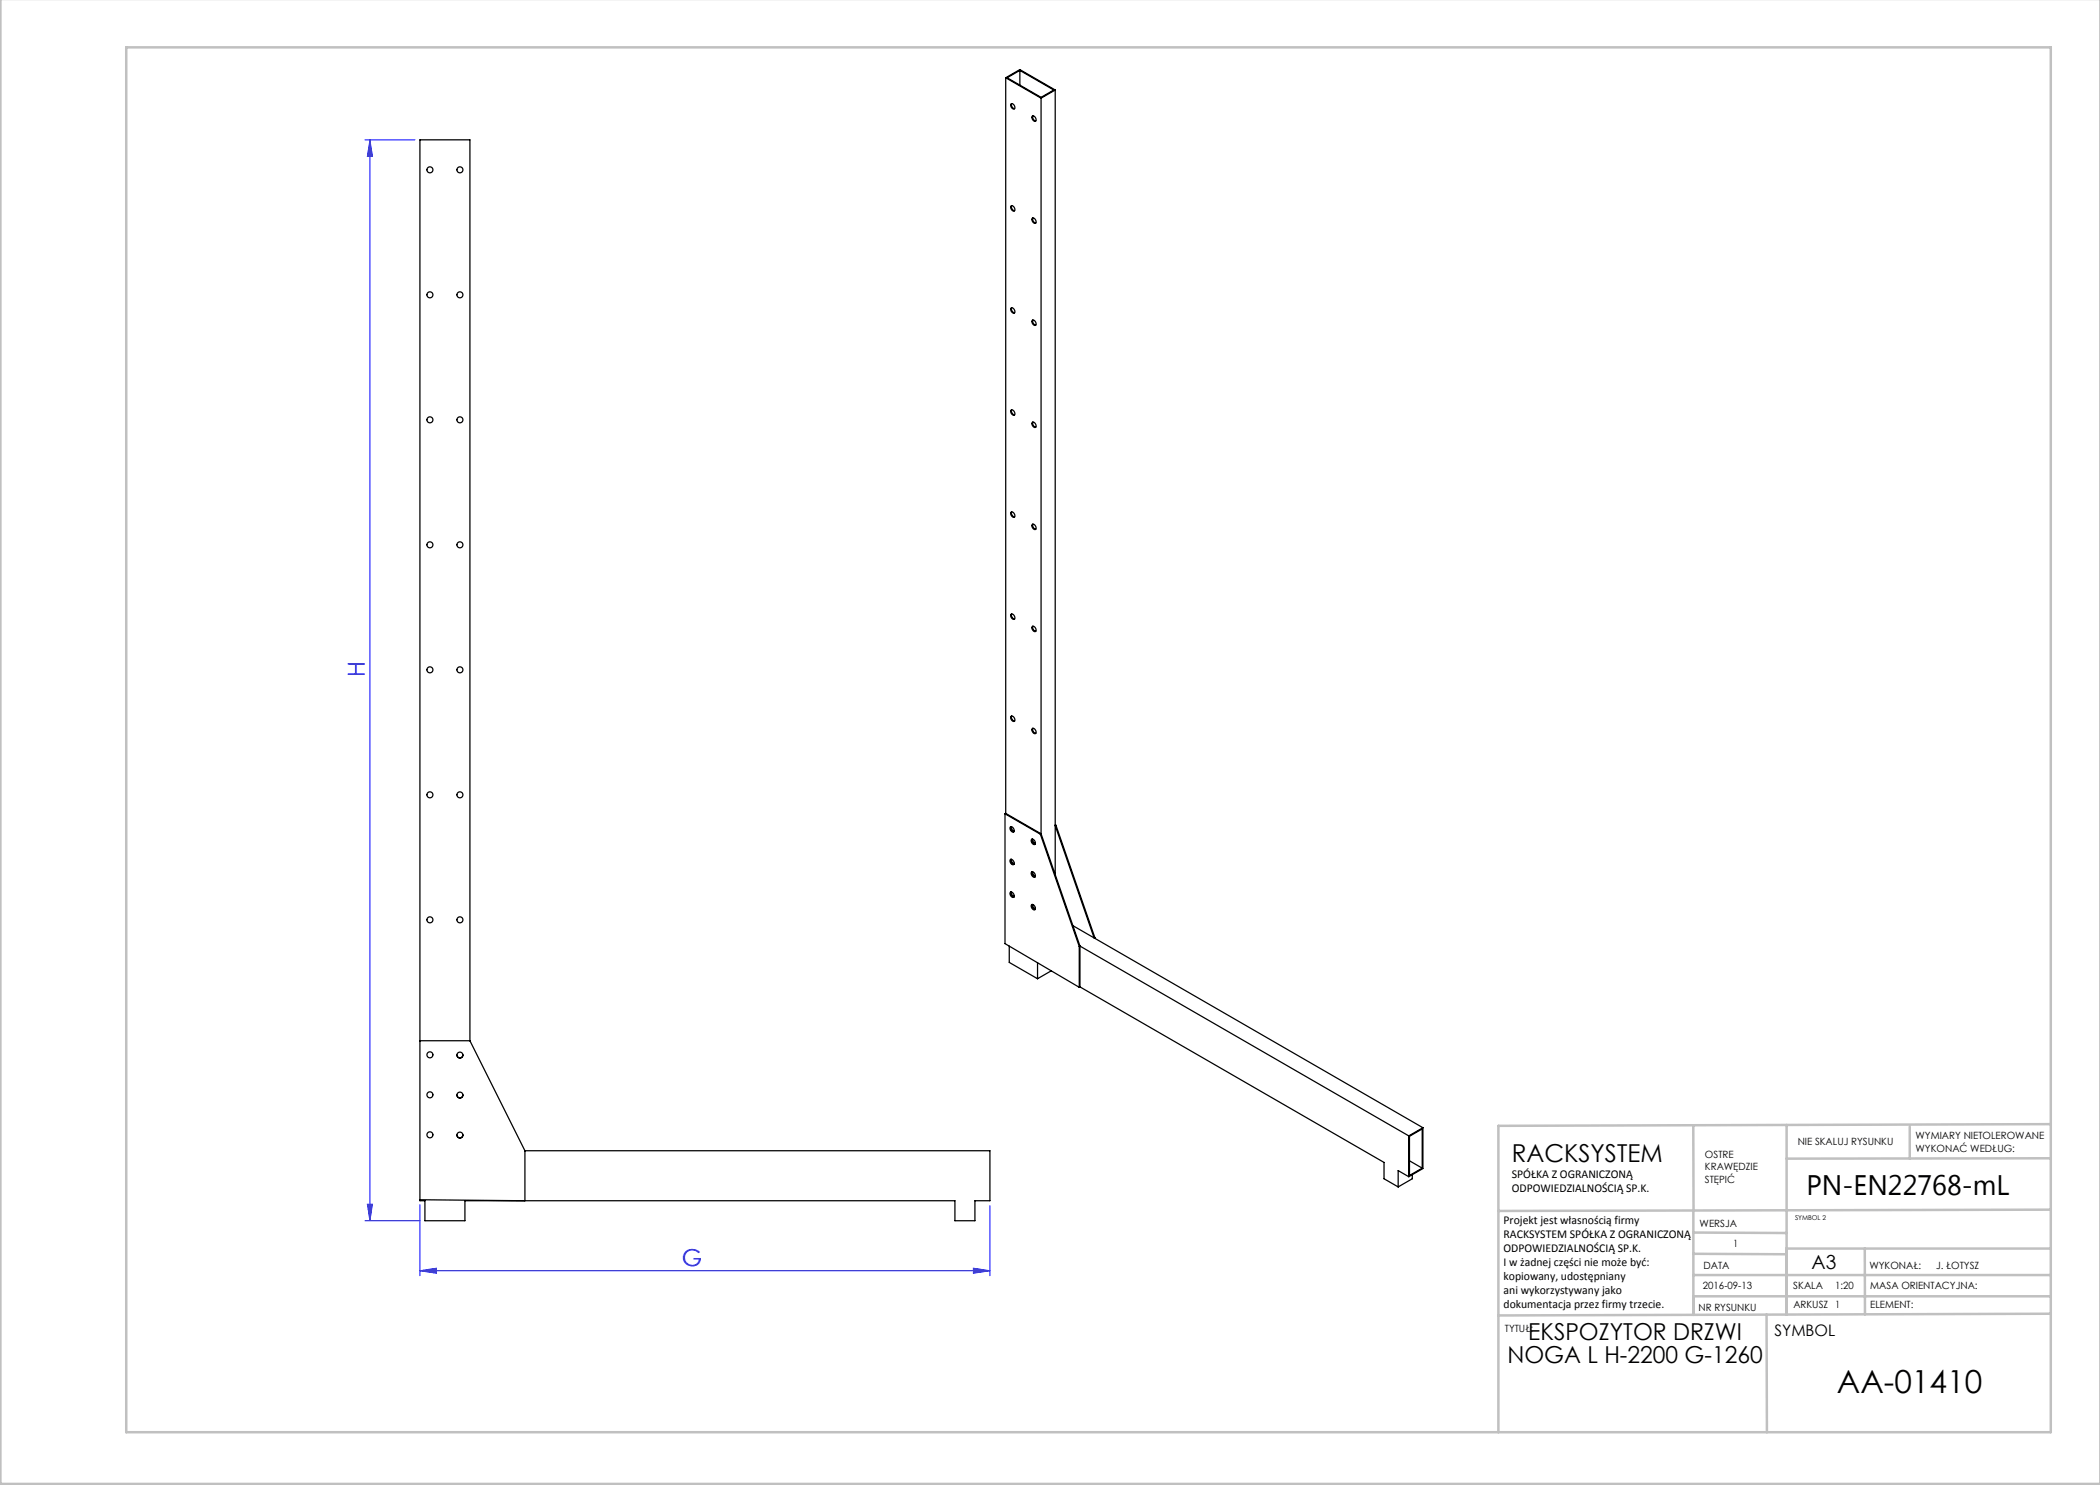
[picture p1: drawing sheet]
<svg xmlns="http://www.w3.org/2000/svg" width="420mm" height="297mm" viewBox="0 0 420 297" stroke-linecap="round" stroke-linejoin="round" font-family="sans-serif">
<path d="M73 28h10M74 28v216.1M74 28l.5 3.3h-1zM73 244.1h11M73.5 240.8h1l-.5 3.3zM84 254.1l3.3-.5v1.1zM84 240.9v14.2M84 254.1h114M194.7 253.6l3.3 .5-3.3 .6zM198 241.1v14" fill="none" stroke="#00f" stroke-width=".2"/>
<g fill="none" stroke="#c0c0c0" stroke-width=".5">
<path d="M.1 -.1v296.9h419.9M25.2 9.5h385v276.9h-385zM338.7 225.2v16.9M357.3 225v37.9M382 225.4v6.3M410.1 224.8l-110.4 .4v61.2M410.1 231.7h-52.8M338.7 259.3h71.5M338.7 255h71.5M338.7 250.8l18.6 .1M338.7 246.5l18.6 .1M338.7 242.1v20.9"/>
<path d="M373 249.7v13.2M410.1 241.9l-110.4 .3M410.2 249.7h-52.9v13.2M353.3 262.9l.1 23.5M410.2 262.7l-110.5 .4"/>
</g>
<g fill="#00f">
<path d="M84 254.1l3.3-.5v1.1zM194.7 253.6l3.3 .5-3.3 .6z"/>
<path d="M74 28l.5 3.3h-1zM73.5 240.8h1l-.5 3.3z"/>
</g>
<g fill="none" stroke="#000" stroke-width=".25">
<path d="M201.1 15.6v147.1M201.1 15.6l7.1 4M201.1 15.6l2.9-1.7 7 4.1M201.4 15.6l2.6-1.5 6.8 3.9-2.6 1.5zM204 14.1v2.9M208.2 19.6v147.2M211 18l-2.8 1.6M211 18v156.9M202.2 20.8a.62 .62 0 0 1 .7 .3 .62 .62 0 0 1-.2 .7 .75 .75 0 0 1-.5-1zM202.3 20.7a.78 .78 0 0 0 .6 1M206.5 23.2a.62 .62 0 0 1 .6 .4 .62 .62 0 0 1-.1 .7 .75 .75 0 0 1-.5-1.1zM206.6 23.2a.78 .78 0 0 0 .6 1"/>
<path d="M202.2 41.2a.62 .62 0 0 1 .7 .3 .62 .62 0 0 1-.2 .7 .75 .75 0 0 1-.5-1zM202.3 41.1a.78 .78 0 0 0 .6 1M206.5 43.6a.62 .62 0 0 1 .6 .4 .62 .62 0 0 1-.1 .7 .75 .75 0 0 1-.5-1.1zM206.6 43.6a.78 .78 0 0 0 .6 1M202.2 61.6a.62 .62 0 0 1 .7 .3 .62 .62 0 0 1-.2 .7 .75 .75 0 0 1-.5-1zM202.3 61.5v.1a.78 .78 0 0 0 .6 1M206.5 64a.62 .62 0 0 1 .6 .4 .62 .62 0 0 1-.1 .7 .75 .75 0 0 1-.5-1.1zM206.6 64a.78 .78 0 0 0 .6 1M202.2 82a.62 .62 0 0 1 .7 .3 .62 .62 0 0 1-.2 .8 .75 .75 0 0 1-.5-1.1zM202.3 82a.78 .78 0 0 0 .6 1M206.5 84.4a.62 .62 0 0 1 .6 .4 .62 .62 0 0 1-.1 .7 .75 .75 0 0 1-.5-1.1zM206.6 84.4a.78 .78 0 0 0 .6 1"/>
<path d="M202.2 102.4a.62 .62 0 0 1 .7 .4 .62 .62 0 0 1-.2 .7 .75 .75 0 0 1-.5-1.1zM202.3 102.4a.78 .78 0 0 0 .6 1M206.5 104.9a.62 .62 0 0 1 .6 .3 .62 .62 0 0 1-.1 .7 .75 .75 0 0 1-.5-1zM206.6 104.8a.78 .78 0 0 0 .6 1M202.2 122.8a.62 .62 0 0 1 .7 .4 .62 .62 0 0 1-.2 .7 .75 .75 0 0 1-.5-1.1zM202.3 122.8a.78 .78 0 0 0 .6 1M206.5 125.3a.62 .62 0 0 1 .6 .3 .62 .62 0 0 1-.1 .7 .75 .75 0 0 1-.5-1zM206.6 125.2v.1a.78 .78 0 0 0 .6 .9M202.2 143.2a.62 .62 0 0 1 .7 .4 .62 .62 0 0 1-.2 .7 .75 .75 0 0 1-.5-1.1zM202.3 143.2a.78 .78 0 0 0 .6 1M206.5 145.7a.62 .62 0 0 1 .6 .3 .62 .62 0 0 1-.1 .7 .75 .75 0 0 1-.5-1zM206.6 145.7a.78 .78 0 0 0 .6 1"/>
<path d="M201 162.8v25.9l14.9 8.8M201 162.8l7.1 4M201.1 162.7l-.1 .1M201.1 162.7l7.1 4.1M202.1 165.4a.63 .63 0 0 1 .6 .3 .63 .63 0 0 1-.1 .7 .76 .76 0 0 1-.5-1zM202.1 171.9a.63 .63 0 0 1 .6 .3 .63 .63 0 0 1-.1 .8 .76 .76 0 0 1-.5-1.1zM202.1 178.5a.63 .63 0 0 1 .6 .3 .63 .63 0 0 1-.1 .7 .76 .76 0 0 1-.5-1zM202.2 165.3a.78 .78 0 0 0 .6 1M202.2 171.9a.78 .78 0 0 0 .6 1M202.2 178.4a.78 .78 0 0 0 .6 1M202.3 165.3v.1a.86 .86 0 0 0 .5 .9M202.3 171.9a.86 .86 0 0 0 .5 .9"/>
<path d="M202.3 178.4a.86 .86 0 0 0 .5 .9M206.3 167.9a.63 .63 0 0 1 .7 .3 .63 .63 0 0 1-.1 .7 .76 .76 0 0 1-.6-1zM206.3 174.4a.63 .63 0 0 1 .7 .3 .63 .63 0 0 1-.1 .8 .76 .76 0 0 1-.6-1.1zM206.4 167.8v.1a.78 .78 0 0 0 .7 .9M206.4 174.4a.78 .78 0 0 0 .7 .9M206.4 167.8a.78 .78 0 0 0 .6 1M206.4 174.4a.78 .78 0 0 0 .6 1M206.5 167.8a.87 .87 0 0 0 .6 .9M206.5 174.4a.87 .87 0 0 0 .6 .8M208.1 166.8l7.8 22.5M208.2 166.8h-.1M208.2 166.8l7.8 22.4"/>
<path d="M211 165h.2M211.2 165l-.2 .1 7.8 22.5 .2-.1M211.2 165l7.8 22.5M201.9 189.2v3.3l5.6 3.2M206.3 181a.63 .63 0 0 1 .7 .3 .63 .63 0 0 1-.1 .7 .76 .76 0 0 1-.6-1zM206.4 180.9v.1a.78 .78 0 0 0 .7 .8M206.4 180.9a.78 .78 0 0 0 .6 1M206.5 180.9a.87 .87 0 0 0 .6 .9M207.5 192.6v3.1M210.2 194.2l-2.7 1.5M214.6 185.1l70 40.4M215.9 189.3v8.2"/>
<path d="M216 189.2l-.1 .1M216 197.4l-.1 .1M216 189.2v8.2M216 189.2l65.8 38M216 197.4l60.8 35.1v3.3l2.8 1.6M219 187.5v.2M84 208.1h10M91.4 211a.6 .6 0 0 0 .6 .6 .6 .6 0 0 0 .6-.6M91.4 219a.6 .6 0 0 0 .6 .6 .6 .6 0 0 0 .6-.6M94 208.1v-180.1h-10v212.1h1v4h8v-4h98v4h4v-4h3v-10h-93M94 208.1l11 22M91.4 227a.6 .6 0 0 0 .6 .6 .6 .6 0 0 0 .6-.6"/>
<path d="M105 230.1v10l-21-.2M281.8 227.2v8.1M281.8 235.3l-2.2-1.2v3.3M281.9 227.3l2.5-1.5v7.8l-2.5 1.5zM281.9 232.2l2.5 1.4M282.5 234.9v.9l-2.9 1.6M284.6 225.5l-2.8 1.7M284.6 225.5v8.2l-2.8 1.6"/>
<circle cx="86" cy="34" r=".6"/>
<circle cx="92" cy="34" r=".6"/>
<circle cx="86" cy="59" r=".6"/>
<circle cx="92" cy="59" r=".6"/>
<circle cx="86" cy="84" r=".6"/>
<circle cx="92" cy="84" r=".6"/>
<circle cx="86" cy="109" r=".6"/>
<circle cx="92" cy="109" r=".6"/>
<circle cx="86" cy="134" r=".6"/>
<circle cx="92" cy="134" r=".6"/>
<circle cx="86" cy="159" r=".6"/>
<circle cx="92" cy="159" r=".6"/>
<circle cx="86" cy="184" r=".6"/>
<circle cx="92" cy="184" r=".6"/>
<circle cx="86" cy="219" r=".6"/>
<circle cx="86" cy="211" r=".6"/>
<circle cx="92" cy="219" r=".6"/>
<circle cx="92" cy="211" r=".6"/>
<circle cx="86" cy="227" r=".6"/>
<circle cx="92" cy="227" r=".6"/>
</g>
<text font-size="6.3" x="367.4" y="278.5">AA-01410</text>
<text font-size="5.6" x="361.3" y="239.1">PN-EN22768-mL</text>
<text font-size="4.9" x="302.4" y="232.4">RACKSYSTEM</text>
<g font-size="4.7" fill="#00f">
<text x="73" y="135.5" transform="rotate(-90 73 135.5)">H</text>
<text x="136.3" y="253.1">G</text>
</g>
<g font-size="4.7">
<text x="305.7" y="268.1">EKSPOZYTOR DRZWI</text>
<text x="301.5" y="272.6">NOGA L H-2200 G-1260</text>
</g>
<text font-size="3.9" x="362.3" y="253.8">A3</text>
<text font-size="3.2" x="354.9" y="267.2">SYMBOL</text>
<g font-size="2.4">
<text x="302.4" y="235.6">SPÓŁKA Z OGRANICZONĄ</text>
<text x="302.4" y="238.4">ODPOWIEDZIALNOŚCIĄ SP.K.</text>
<text x="300.7" y="244.7">Projekt jest własnością firmy</text>
<text x="300.7" y="247.5">RACKSYSTEM SPÓŁKA Z OGRANICZONĄ</text>
<text x="300.7" y="250.3">ODPOWIEDZIALNOŚCIĄ SP.K.</text>
<text x="300.7" y="253.1">I w żadnej części nie może być:</text>
<text x="300.7" y="256">kopiowany, udostępniany</text>
<text x="300.7" y="258.8">ani wykorzystywany jako</text>
<text x="300.7" y="261.6">dokumentacja przez firmy trzecie.</text>
</g>
<g font-size="2">
<text x="383.1" y="227.9">WYMIARY NIETOLEROWANE</text>
<text x="341" y="231.6">OSTRE</text>
<text x="359.5" y="228.9">NIE SKALUJ RYSUNKU</text>
<text x="383.1" y="230.4">WYKONAĆ WEDŁUG:</text>
<text x="341" y="234.1">KRAWĘDZIE</text>
<text x="341" y="236.6">STĘPIĆ</text>
<text x="339.9" y="245.4">WERSJA</text>
<text x="346.6" y="249.5">1</text>
<text x="340.6" y="257.7">2016-09-13</text>
<text x="340.7" y="253.8">DATA</text>
<text x="358.7" y="257.7">SKALA</text>
<text x="367" y="257.7">1:20</text>
<text x="373.9" y="253.8">WYKONAŁ:</text>
<text x="374.1" y="257.7">MASA ORIENTACYJNA:</text>
<text x="387.2" y="253.8">J. ŁOTYSZ</text>
<text x="339.7" y="262.3">NR RYSUNKU</text>
<text x="358.7" y="261.7">ARKUSZ 1</text>
<text x="374.1" y="261.7">ELEMENT:</text>
<text x="301" y="266.4">TYTUŁ:</text>
</g>
<text font-size="1.3" x="359" y="244">SYMBOL 2</text>
</svg>
